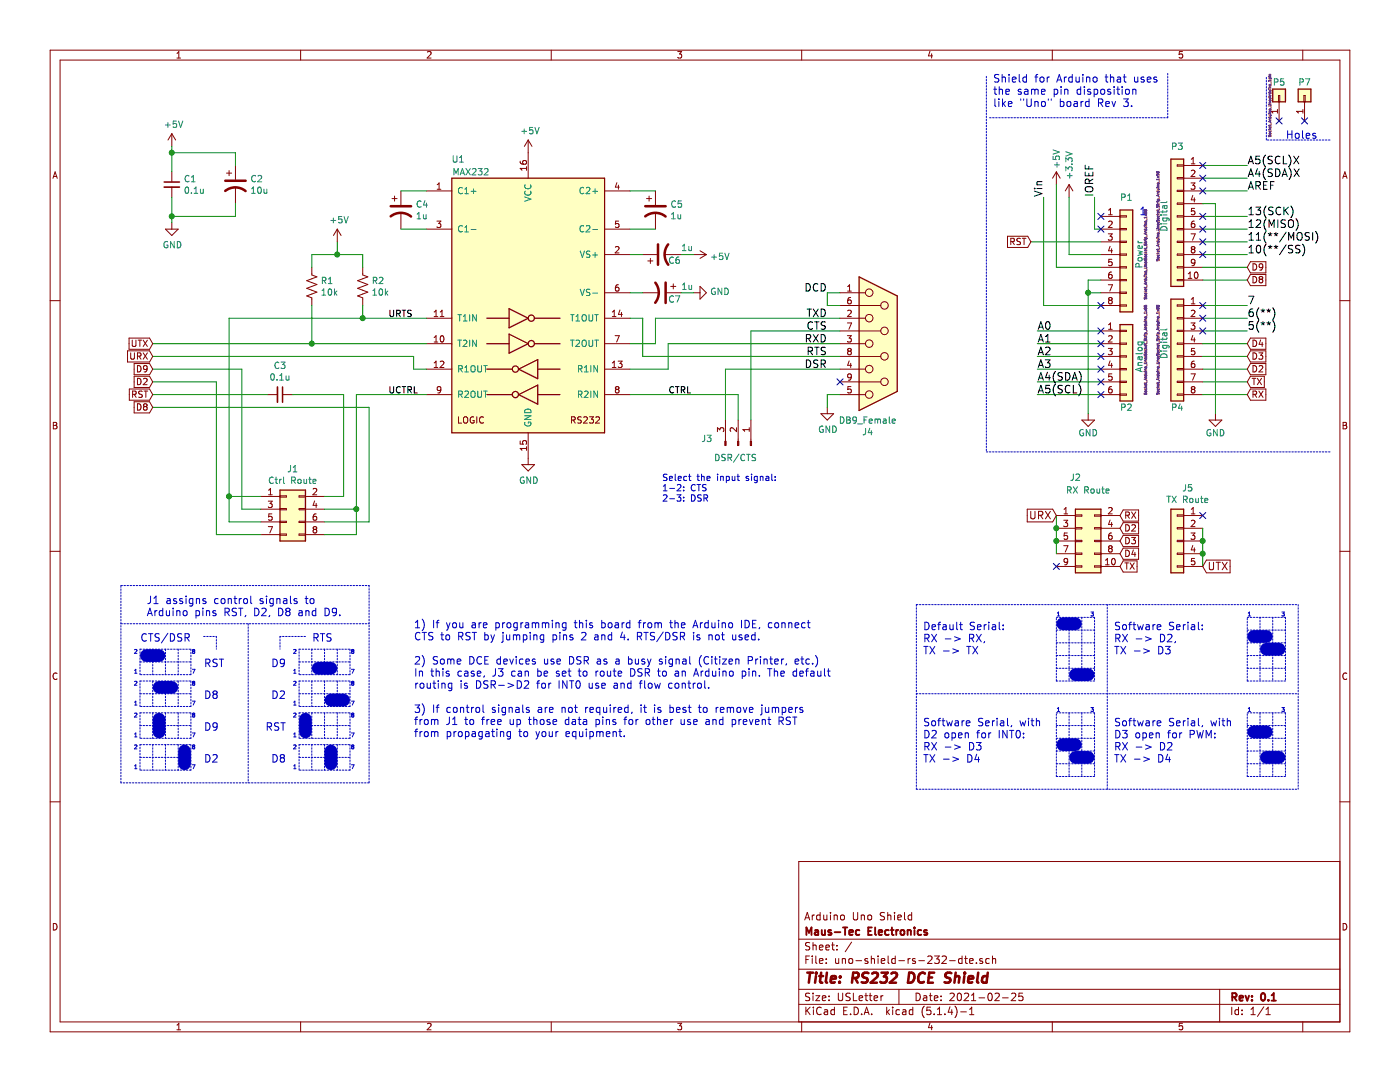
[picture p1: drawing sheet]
EESchema Schematic File Version 4
LIBS:uno-shield-rs-232-dce-cache
EELAYER 30 0
EELAYER END
$Descr USLetter 11000 8500
encoding utf-8
Sheet 1 1
Title "RS232 DCE Shield"
Date "2021-02-25"
Rev "0.1"
Comp "Maus-Tec Electronics"
Comment1 "Arduino Uno Shield"
Comment2 ""
Comment3 ""
Comment4 ""
$EndDescr
Text Label 8200 1550 1    60   ~ 0
Vin
Text Label 8600 1550 1    60   ~ 0
IOREF
Text Label 8150 2600 0    60   ~ 0
A0
Text Label 8150 2700 0    60   ~ 0
A1
Text Label 8150 2800 0    60   ~ 0
A2
Text Label 8150 2900 0    60   ~ 0
A3
Text Label 8150 3000 0    60   ~ 0
A4(SDA)
Text Label 8150 3100 0    60   ~ 0
A5(SCL)
Text Label 9800 2600 0    60   ~ 0
5(**)
Text Label 9800 2500 0    60   ~ 0
6(**)
Text Label 9800 2400 0    60   ~ 0
7
Text Label 9800 2000 0    60   ~ 0
10(**/SS)
Text Label 9800 1900 0    60   ~ 0
11(**/MOSI)
Text Label 9800 1800 0    60   ~ 0
12(MISO)
Text Label 9800 1700 0    60   ~ 0
13(SCK)
Text Label 9800 1500 0    60   ~ 0
AREF
NoConn ~ 8650 1700
Text Label 9800 1400 0    60   ~ 0
A4(SDA)X
Text Label 9800 1300 0    60   ~ 0
A5(SCL)X
Text Notes 10100 1100 0    60   ~ 0
Holes
Text Notes 7800 850  0    60   ~ 0
Shield for Arduino that uses\nthe same pin disposition\nlike "Uno" board Rev 3.
$Comp
L Connector_Generic:Conn_01x08 P1
U 1 1
P 8850 2000
F 0 "P1" H 8850 2450 50  0000 C CNN
F 1 "Power" V 8950 2000 50  0000 C CNN
F 2 "Socket_Arduino_Uno:Socket_Strip_Arduino_1x08" V 9000 2000 20  0000 C CNN
F 3 "" H 8850 2000 50  0000 C CNN
	1    8850 2000
	1    0    0    -1  
$EndComp
$Comp
L power:+3.3V #PWR01
U 1 1
P 8400 1550
F 0 "#PWR01" H 8400 1400 50  0001 C CNN
F 1 "+3.3V" V 8400 1800 50  0000 C CNN
F 2 "" H 8400 1550 50  0000 C CNN
F 3 "" H 8400 1550 50  0000 C CNN
	1    8400 1550
	1    0    0    -1  
$EndComp
$Comp
L power:+5V #PWR02
U 1 1
P 8300 1450
F 0 "#PWR02" H 8300 1300 50  0001 C CNN
F 1 "+5V" V 8300 1650 50  0000 C CNN
F 2 "" H 8300 1450 50  0000 C CNN
F 3 "" H 8300 1450 50  0000 C CNN
	1    8300 1450
	1    0    0    -1  
$EndComp
$Comp
L power:GND #PWR03
U 1 1
P 8550 3250
F 0 "#PWR03" H 8550 3000 50  0001 C CNN
F 1 "GND" H 8550 3100 50  0000 C CNN
F 2 "" H 8550 3250 50  0000 C CNN
F 3 "" H 8550 3250 50  0000 C CNN
	1    8550 3250
	1    0    0    -1  
$EndComp
$Comp
L power:GND #PWR04
U 1 1
P 9550 3250
F 0 "#PWR04" H 9550 3000 50  0001 C CNN
F 1 "GND" H 9550 3100 50  0000 C CNN
F 2 "" H 9550 3250 50  0000 C CNN
F 3 "" H 9550 3250 50  0000 C CNN
	1    9550 3250
	1    0    0    -1  
$EndComp
$Comp
L Connector_Generic:Conn_01x06 P2
U 1 1
P 8850 2800
F 0 "P2" H 8850 2400 50  0000 C CNN
F 1 "Analog" V 8950 2800 50  0000 C CNN
F 2 "Socket_Arduino_Uno:Socket_Strip_Arduino_1x06" V 9000 2850 20  0000 C CNN
F 3 "" H 8850 2800 50  0000 C CNN
	1    8850 2800
	1    0    0    -1  
$EndComp
$Comp
L Connector_Generic:Conn_01x01 P5
U 1 1
P 10050 750
F 0 "P5" V 10150 750 50  0000 C CNN
F 1 "CONN_01X01" V 10150 750 50  0001 C CNN
F 2 "Socket_Arduino_Uno:Arduino_1pin" H 9971 824 20  0000 C CNN
F 3 "" H 10050 750 50  0000 C CNN
	1    10050 750 
	0    -1   -1   0   
$EndComp
$Comp
L Connector_Generic:Conn_01x01 P7
U 1 1
P 10250 750
F 0 "P7" V 10350 750 50  0000 C CNN
F 1 "CONN_01X01" V 10350 750 50  0001 C CNN
F 2 "Socket_Arduino_Uno:Arduino_1pin" V 10250 750 20  0001 C CNN
F 3 "" H 10250 750 50  0000 C CNN
	1    10250 750 
	0    -1   -1   0   
$EndComp
NoConn ~ 10050 950 
NoConn ~ 10250 950 
$Comp
L Connector_Generic:Conn_01x08 P4
U 1 1
P 9250 2700
F 0 "P4" H 9250 2200 50  0000 C CNN
F 1 "Digital" V 9350 2700 50  0000 C CNN
F 2 "Socket_Arduino_Uno:Socket_Strip_Arduino_1x08" V 9400 2650 20  0000 C CNN
F 3 "" H 9250 2700 50  0000 C CNN
	1    9250 2700
	-1   0    0    -1  
$EndComp
Wire Notes Line
	7775 925  9175 925 
Wire Notes Line
	9175 925  9175 575 
Wire Wire Line
	8600 1550 8600 1800
Wire Wire Line
	8600 1800 8650 1800
Wire Wire Line
	8650 2000 8400 2000
Wire Wire Line
	8650 2100 8300 2100
Wire Wire Line
	8650 2400 8200 2400
Wire Wire Line
	8650 2200 8550 2200
Wire Wire Line
	8650 2300 8550 2300
Connection ~ 8550 2300
Wire Wire Line
	8200 2400 8200 1550
Wire Wire Line
	8300 2100 8300 1450
Wire Wire Line
	8400 2000 8400 1550
Wire Wire Line
	8650 2600 8150 2600
Wire Wire Line
	8650 2700 8150 2700
Wire Wire Line
	8650 2800 8150 2800
Wire Wire Line
	8650 2900 8150 2900
Wire Wire Line
	8650 3000 8150 3000
Wire Wire Line
	8650 3100 8150 3100
$Comp
L Connector_Generic:Conn_01x10 P3
U 1 1
P 9250 1700
F 0 "P3" H 9250 2250 50  0000 C CNN
F 1 "Digital" V 9350 1700 50  0000 C CNN
F 2 "Socket_Arduino_Uno:Socket_Strip_Arduino_1x10" V 9400 1700 20  0000 C CNN
F 3 "" H 9250 1700 50  0000 C CNN
	1    9250 1700
	-1   0    0    -1  
$EndComp
Wire Wire Line
	9450 2200 9800 2200
Wire Wire Line
	9450 2100 9800 2100
Wire Wire Line
	9450 2000 9800 2000
Wire Wire Line
	9450 1900 9800 1900
Wire Wire Line
	9450 1800 9800 1800
Wire Wire Line
	9450 1700 9800 1700
Wire Wire Line
	9450 1500 9800 1500
Wire Wire Line
	9450 1400 9800 1400
Wire Wire Line
	9450 1300 9800 1300
Wire Wire Line
	9450 3100 9800 3100
Wire Wire Line
	9450 3000 9800 3000
Wire Wire Line
	9450 2900 9800 2900
Wire Wire Line
	9450 2800 9800 2800
Wire Wire Line
	9450 2700 9800 2700
Wire Wire Line
	9450 2600 9800 2600
Wire Wire Line
	9450 2500 9800 2500
Wire Wire Line
	9450 2400 9800 2400
Wire Wire Line
	9450 1600 9550 1600
Wire Wire Line
	9550 1600 9550 3250
Wire Wire Line
	8550 2200 8550 2300
Wire Wire Line
	8550 2300 8550 3250
Wire Notes Line
	7750 600  7750 3550
Wire Notes Line
	7750 3550 10450 3550
Wire Wire Line
	8650 1900 8100 1900
Text Notes 8950 1700 0    60   ~ 0
1
Wire Notes Line
	10450 1100 9950 1100
Wire Notes Line
	9950 1100 9950 600 
$Comp
L Interface_UART:MAX232 U1
U 1 1
P 4150 2400
F 0 "U1" H 3600 3550 50  0000 C CNN
F 1 "MAX232" H 3700 3450 50  0000 C CNN
F 2 "Package_DIP:DIP-16_W7.62mm_LongPads" H 4200 1350 50  0001 L CNN
F 3 "http://www.ti.com/lit/ds/symlink/max232.pdf" H 4150 2500 50  0001 C CNN
	1    4150 2400
	1    0    0    -1  
$EndComp
$Comp
L power:+5V #PWR0101
U 1 1
P 4150 1200
F 0 "#PWR0101" H 4150 1050 50  0001 C CNN
F 1 "+5V" H 4165 1373 50  0000 C CNN
F 2 "" H 4150 1200 50  0001 C CNN
F 3 "" H 4150 1200 50  0001 C CNN
	1    4150 1200
	1    0    0    -1  
$EndComp
$Comp
L power:GND #PWR0102
U 1 1
P 4150 3600
F 0 "#PWR0102" H 4150 3350 50  0001 C CNN
F 1 "GND" H 4155 3427 50  0000 C CNN
F 2 "" H 4150 3600 50  0001 C CNN
F 3 "" H 4150 3600 50  0001 C CNN
	1    4150 3600
	1    0    0    -1  
$EndComp
$Comp
L Connector:Conn_01x03_Male J3
U 1 1
P 5800 3500
F 0 "J3" V 5850 3300 50  0000 R CNN
F 1 "DSR/CTS" V 5700 3650 50  0000 R CNN
F 2 "Connector_PinHeader_2.54mm:PinHeader_1x03_P2.54mm_Vertical" H 5800 3500 50  0001 C CNN
F 3 "~" H 5800 3500 50  0001 C CNN
	1    5800 3500
	0    1    -1   0   
$EndComp
$Comp
L power:GND #PWR0103
U 1 1
P 6500 3200
F 0 "#PWR0103" H 6500 2950 50  0001 C CNN
F 1 "GND" H 6505 3027 50  0000 C CNN
F 2 "" H 6500 3200 50  0001 C CNN
F 3 "" H 6500 3200 50  0001 C CNN
	1    6500 3200
	1    0    0    -1  
$EndComp
Wire Wire Line
	6600 3100 6500 3100
Wire Wire Line
	6500 3100 6500 3200
Wire Wire Line
	4950 3100 5800 3100
Wire Wire Line
	5800 3100 5800 3300
$Comp
L Device:CP1 C5
U 1 1
P 5150 1650
F 0 "C5" H 5265 1696 50  0000 L CNN
F 1 "1u" H 5265 1605 50  0000 L CNN
F 2 "Capacitor_THT:CP_Radial_D4.0mm_P2.00mm" H 5150 1650 50  0001 C CNN
F 3 "~" H 5150 1650 50  0001 C CNN
	1    5150 1650
	1    0    0    -1  
$EndComp
$Comp
L Device:CP1 C4
U 1 1
P 3150 1650
F 0 "C4" H 3265 1696 50  0000 L CNN
F 1 "1u" H 3265 1605 50  0000 L CNN
F 2 "Capacitor_THT:CP_Radial_D4.0mm_P2.00mm" H 3150 1650 50  0001 C CNN
F 3 "~" H 3150 1650 50  0001 C CNN
	1    3150 1650
	1    0    0    -1  
$EndComp
$Comp
L Device:CP1 C6
U 1 1
P 5200 2000
F 0 "C6" V 5150 1900 50  0000 C CNN
F 1 "1u" V 5250 1800 50  0000 C CNN
F 2 "Capacitor_THT:CP_Radial_D4.0mm_P2.00mm" H 5200 2000 50  0001 C CNN
F 3 "~" H 5200 2000 50  0001 C CNN
	1    5200 2000
	0    -1   -1   0   
$EndComp
$Comp
L Device:CP1 C7
U 1 1
P 5200 2300
F 0 "C7" V 5250 2400 50  0000 C CNN
F 1 "1u" V 5150 2500 50  0000 C CNN
F 2 "Capacitor_THT:CP_Radial_D4.0mm_P2.00mm" H 5200 2300 50  0001 C CNN
F 3 "~" H 5200 2300 50  0001 C CNN
	1    5200 2300
	0    1    1    0   
$EndComp
Wire Wire Line
	3150 1500 3350 1500
Wire Wire Line
	3150 1800 3350 1800
Wire Wire Line
	4950 1500 5150 1500
Wire Wire Line
	4950 1800 5150 1800
Wire Wire Line
	4950 2000 5050 2000
Wire Wire Line
	4950 2300 5050 2300
$Comp
L power:GND #PWR0104
U 1 1
P 5450 2300
F 0 "#PWR0104" H 5450 2050 50  0001 C CNN
F 1 "GND" V 5455 2172 50  0000 R CNN
F 2 "" H 5450 2300 50  0001 C CNN
F 3 "" H 5450 2300 50  0001 C CNN
	1    5450 2300
	0    -1   -1   0   
$EndComp
$Comp
L power:+5V #PWR0105
U 1 1
P 5450 2000
F 0 "#PWR0105" H 5450 1850 50  0001 C CNN
F 1 "+5V" V 5465 2128 50  0000 L CNN
F 2 "" H 5450 2000 50  0001 C CNN
F 3 "" H 5450 2000 50  0001 C CNN
	1    5450 2000
	0    1    1    0   
$EndComp
Wire Wire Line
	5350 2000 5450 2000
Wire Wire Line
	5350 2300 5450 2300
$Comp
L Device:R_US R1
U 1 1
P 2450 2250
F 0 "R1" H 2518 2296 50  0000 L CNN
F 1 "10k" H 2518 2205 50  0000 L CNN
F 2 "Resistor_THT:R_Axial_DIN0207_L6.3mm_D2.5mm_P10.16mm_Horizontal" V 2490 2240 50  0001 C CNN
F 3 "~" H 2450 2250 50  0001 C CNN
	1    2450 2250
	1    0    0    -1  
$EndComp
$Comp
L Device:R_US R2
U 1 1
P 2850 2250
F 0 "R2" H 2918 2296 50  0000 L CNN
F 1 "10k" H 2918 2205 50  0000 L CNN
F 2 "Resistor_THT:R_Axial_DIN0207_L6.3mm_D2.5mm_P10.16mm_Horizontal" V 2890 2240 50  0001 C CNN
F 3 "~" H 2850 2250 50  0001 C CNN
	1    2850 2250
	1    0    0    -1  
$EndComp
Wire Wire Line
	2850 2400 2850 2500
Wire Wire Line
	2850 2500 3350 2500
Wire Wire Line
	3350 2700 2450 2700
Wire Wire Line
	2450 2700 2450 2400
Wire Wire Line
	2450 2100 2450 2000
Wire Wire Line
	2450 2000 2650 2000
Wire Wire Line
	2850 2000 2850 2100
Wire Wire Line
	2650 2000 2650 1900
Connection ~ 2650 2000
Wire Wire Line
	2650 2000 2850 2000
$Comp
L power:+5V #PWR0106
U 1 1
P 2650 1900
F 0 "#PWR0106" H 2650 1750 50  0001 C CNN
F 1 "+5V" H 2665 2073 50  0000 C CNN
F 2 "" H 2650 1900 50  0001 C CNN
F 3 "" H 2650 1900 50  0001 C CNN
	1    2650 1900
	1    0    0    -1  
$EndComp
Wire Wire Line
	1800 2500 2850 2500
Connection ~ 2850 2500
Wire Wire Line
	2800 3100 3350 3100
Wire Wire Line
	2450 2700 1200 2700
Connection ~ 2450 2700
Wire Wire Line
	3350 2900 3250 2900
Wire Wire Line
	3250 2900 3250 2800
Wire Wire Line
	3250 2800 1200 2800
Wire Wire Line
	1900 2900 1200 2900
Wire Wire Line
	1700 3000 1200 3000
Wire Wire Line
	2900 3200 1200 3200
$Comp
L Device:C_Small C1
U 1 1
P 1350 1450
F 0 "C1" H 1442 1496 50  0000 L CNN
F 1 "0.1u" H 1442 1405 50  0000 L CNN
F 2 "Capacitor_THT:C_Disc_D5.0mm_W2.5mm_P2.50mm" H 1350 1450 50  0001 C CNN
F 3 "~" H 1350 1450 50  0001 C CNN
	1    1350 1450
	1    0    0    -1  
$EndComp
$Comp
L Device:C_Small C3
U 1 1
P 2200 3100
F 0 "C3" V 1971 3100 50  0000 C CNN
F 1 "0.1u" V 2062 3100 50  0000 C CNN
F 2 "Capacitor_THT:C_Disc_D5.0mm_W2.5mm_P2.50mm" H 2200 3100 50  0001 C CNN
F 3 "~" H 2200 3100 50  0001 C CNN
	1    2200 3100
	0    1    1    0   
$EndComp
Wire Wire Line
	2300 3100 2700 3100
Wire Wire Line
	2100 3100 1200 3100
$Comp
L power:GND #PWR0107
U 1 1
P 1350 1750
F 0 "#PWR0107" H 1350 1500 50  0001 C CNN
F 1 "GND" H 1355 1577 50  0000 C CNN
F 2 "" H 1350 1750 50  0001 C CNN
F 3 "" H 1350 1750 50  0001 C CNN
	1    1350 1750
	1    0    0    -1  
$EndComp
$Comp
L power:+5V #PWR0108
U 1 1
P 1350 1150
F 0 "#PWR0108" H 1350 1000 50  0001 C CNN
F 1 "+5V" H 1365 1323 50  0000 C CNN
F 2 "" H 1350 1150 50  0001 C CNN
F 3 "" H 1350 1150 50  0001 C CNN
	1    1350 1150
	1    0    0    -1  
$EndComp
$Comp
L Device:CP1 C2
U 1 1
P 1850 1450
F 0 "C2" H 1965 1496 50  0000 L CNN
F 1 "10u" H 1965 1405 50  0000 L CNN
F 2 "Capacitor_THT:CP_Radial_D6.3mm_P2.50mm" H 1850 1450 50  0001 C CNN
F 3 "~" H 1850 1450 50  0001 C CNN
	1    1850 1450
	1    0    0    -1  
$EndComp
Wire Wire Line
	1350 1150 1350 1200
Wire Wire Line
	1350 1200 1850 1200
Wire Wire Line
	1850 1200 1850 1300
Wire Wire Line
	1350 1750 1350 1700
Wire Wire Line
	1350 1700 1850 1700
Wire Wire Line
	1850 1700 1850 1600
Wire Wire Line
	1350 1350 1350 1200
Connection ~ 1350 1200
Wire Wire Line
	1350 1700 1350 1550
Connection ~ 1350 1700
Text GLabel 1200 2700 0    50   Input ~ 0
UTX
Text GLabel 1200 2800 0    50   Input ~ 0
URX
Text GLabel 1200 2900 0    50   Input ~ 0
D9
Text GLabel 1200 3000 0    50   Input ~ 0
D2
Text GLabel 1200 3100 0    50   Input ~ 0
RST
Text GLabel 1200 3200 0    50   Input ~ 0
D8
Text GLabel 9800 3000 2    50   Input ~ 0
TX
Text GLabel 9800 3100 2    50   Input ~ 0
RX
Text GLabel 9800 2900 2    50   Input ~ 0
D2
Text GLabel 9800 2200 2    50   Input ~ 0
D8
Text GLabel 9800 2100 2    50   Input ~ 0
D9
Text GLabel 8100 1900 0    50   Input ~ 0
RST
Text Notes 5200 3950 0    50   ~ 0
Select the input signal:\n1-2: CTS\n2-3: DSR
$Comp
L Connector_Generic:Conn_02x04_Odd_Even J1
U 1 1
P 2250 4000
F 0 "J1" H 2300 4317 50  0000 C CNN
F 1 "Ctrl Route" H 2300 4226 50  0000 C CNN
F 2 "Connector_PinHeader_2.54mm:PinHeader_2x04_P2.54mm_Vertical" H 2250 4000 50  0001 C CNN
F 3 "~" H 2250 4000 50  0001 C CNN
	1    2250 4000
	1    0    0    -1  
$EndComp
Wire Wire Line
	2700 3900 2550 3900
Wire Wire Line
	2700 3100 2700 3900
Wire Wire Line
	2550 4000 2800 4000
Wire Wire Line
	2800 3100 2800 4000
Wire Wire Line
	2900 4100 2550 4100
Wire Wire Line
	2900 3200 2900 4100
Wire Wire Line
	2550 4200 2800 4200
Wire Wire Line
	2800 4200 2800 4000
Connection ~ 2800 4000
Wire Wire Line
	1900 4000 2050 4000
Wire Wire Line
	1900 2900 1900 4000
Wire Wire Line
	1800 4100 2050 4100
Wire Wire Line
	1800 2500 1800 3900
Wire Wire Line
	1700 4200 2050 4200
Wire Wire Line
	1700 3000 1700 4200
Wire Wire Line
	2050 3900 1800 3900
Connection ~ 1800 3900
Wire Wire Line
	1800 3900 1800 4100
Text Label 3050 2500 0    50   ~ 0
URTS
Text Label 3050 3100 0    50   ~ 0
UCTRL
Text Label 5250 3100 0    50   ~ 0
CTRL
NoConn ~ 9450 1300
NoConn ~ 9450 1400
NoConn ~ 8650 3000
NoConn ~ 8650 3100
NoConn ~ 8650 2900
NoConn ~ 8650 2800
NoConn ~ 8650 2700
NoConn ~ 8650 2600
NoConn ~ 8650 2400
NoConn ~ 8650 1800
NoConn ~ 9450 1500
NoConn ~ 9450 1700
NoConn ~ 9450 1800
NoConn ~ 9450 1900
NoConn ~ 9450 2000
NoConn ~ 9450 2400
NoConn ~ 9450 2500
NoConn ~ 9450 2600
Wire Notes Line
	1100 5100 1500 5100
Wire Notes Line
	1500 5100 1500 5300
Wire Notes Line
	1500 5300 1100 5300
Wire Notes Line
	1100 5300 1100 5100
Wire Notes Line
	1200 5100 1200 5300
Wire Notes Line
	1300 5100 1300 5300
Wire Notes Line
	1400 5100 1400 5300
Wire Notes Line
	1100 5200 1500 5200
Wire Notes Line
	1100 5350 1500 5350
Wire Notes Line
	1500 5350 1500 5550
Wire Notes Line
	1500 5550 1100 5550
Wire Notes Line
	1100 5550 1100 5350
Wire Notes Line
	1200 5350 1200 5550
Wire Notes Line
	1300 5350 1300 5550
Wire Notes Line
	1400 5350 1400 5550
Wire Notes Line
	1100 5450 1500 5450
Wire Notes Line
	1100 5600 1500 5600
Wire Notes Line
	1500 5600 1500 5800
Wire Notes Line
	1500 5800 1100 5800
Wire Notes Line
	1100 5800 1100 5600
Wire Notes Line
	1200 5600 1200 5800
Wire Notes Line
	1300 5600 1300 5800
Wire Notes Line
	1400 5600 1400 5800
Wire Notes Line
	1100 5700 1500 5700
Wire Notes Line
	1100 5850 1500 5850
Wire Notes Line
	1500 5850 1500 6050
Wire Notes Line
	1500 6050 1100 6050
Wire Notes Line
	1100 6050 1100 5850
Wire Notes Line
	1200 5850 1200 6050
Wire Notes Line
	1300 5850 1300 6050
Wire Notes Line
	1400 5850 1400 6050
Wire Notes Line
	1100 5950 1500 5950
Wire Notes Line
	2350 5100 2750 5100
Wire Notes Line
	2750 5100 2750 5300
Wire Notes Line
	2750 5300 2350 5300
Wire Notes Line
	2350 5300 2350 5100
Wire Notes Line
	2450 5100 2450 5300
Wire Notes Line
	2550 5100 2550 5300
Wire Notes Line
	2650 5100 2650 5300
Wire Notes Line
	2350 5200 2750 5200
Wire Notes Line
	2350 5350 2750 5350
Wire Notes Line
	2750 5350 2750 5550
Wire Notes Line
	2750 5550 2350 5550
Wire Notes Line
	2350 5550 2350 5350
Wire Notes Line
	2450 5350 2450 5550
Wire Notes Line
	2550 5350 2550 5550
Wire Notes Line
	2650 5350 2650 5550
Wire Notes Line
	2350 5450 2750 5450
Wire Notes Line
	2350 5600 2750 5600
Wire Notes Line
	2750 5600 2750 5800
Wire Notes Line
	2750 5800 2350 5800
Wire Notes Line
	2350 5800 2350 5600
Wire Notes Line
	2450 5600 2450 5800
Wire Notes Line
	2550 5600 2550 5800
Wire Notes Line
	2650 5600 2650 5800
Wire Notes Line
	2350 5700 2750 5700
Wire Notes Line
	2350 5850 2750 5850
Wire Notes Line
	2750 5850 2750 6050
Wire Notes Line
	2750 6050 2350 6050
Wire Notes Line
	2350 6050 2350 5850
Wire Notes Line
	2450 5850 2450 6050
Wire Notes Line
	2550 5850 2550 6050
Wire Notes Line
	2650 5850 2650 6050
Wire Notes Line
	2350 5950 2750 5950
Wire Notes Line width 100
	1150 5150 1250 5150
Wire Notes Line width 100
	1250 5400 1350 5400
Wire Notes Line width 100
	1250 5750 1250 5650
Wire Notes Line width 100
	1450 6000 1450 5900
Wire Notes Line width 100
	2500 5250 2600 5250
Wire Notes Line width 100
	2600 5500 2700 5500
Wire Notes Line width 100 style solid
	2400 5750 2400 5650
Wire Notes Line width 100
	2600 6000 2600 5900
Text Notes 1050 5300 0    31   ~ 0
2                  8\n\n\n1                  7
Text Notes 1050 5550 0    31   ~ 0
2                  8\n\n\n1                  7
Text Notes 1050 5800 0    31   ~ 0
2                  8\n\n\n1                  7
Text Notes 1050 6050 0    31   ~ 0
2                  8\n\n\n1                  7
Text Notes 2300 5300 0    31   ~ 0
2                  8\n\n\n1                  7
Text Notes 2300 5550 0    31   ~ 0
2                  8\n\n\n1                  7
Text Notes 2300 5800 0    31   ~ 0
2                  8\n\n\n1                  7
Text Notes 2300 6050 0    31   ~ 0
2                  8\n\n\n1                  7
Text Notes 1150 4850 0    59   ~ 0
J1 assigns control signals to\nArduino pins RST, D2, D8 and D9.
Text Notes 1100 5050 0    59   ~ 0
CTS/DSR
Text Notes 2450 5050 0    59   ~ 0
RTS
Text Notes 1600 5250 0    59   ~ 0
RST
Text Notes 1600 5500 0    59   ~ 0
D8
Text Notes 1600 5750 0    59   ~ 0
D9
Text Notes 1600 6000 0    59   ~ 0
D2
Text Notes 2250 5250 2    59   ~ 0
D9
Text Notes 2250 5500 2    59   ~ 0
D2
Text Notes 2250 5750 2    59   ~ 0
RST
Text Notes 2250 6000 2    59   ~ 0
D8
Wire Notes Line
	950  4900 2900 4900
Wire Notes Line
	2900 6150 950  6150
Wire Notes Line
	950  6150 950  4600
Wire Notes Line
	950  4600 2900 4600
Wire Notes Line
	2900 4600 2900 6150
Wire Notes Line
	1950 4900 1950 6150
Wire Notes Line
	1600 5000 1700 5000
Wire Notes Line
	1700 5000 1700 5100
Wire Notes Line
	2400 5000 2200 5000
Wire Notes Line
	2200 5000 2200 5100
Text Notes 3250 5800 0    59   ~ 0
1) If you are programming this board from the Arduino IDE, connect\nCTS to RST by jumping pins 2 and 4. RTS/DSR is not used.\n\n2) Some DCE devices use DSR as a busy signal (Citizen Printer, etc.)\nIn this case, J3 can be set to route DSR to an Arduino pin. The default\nrouting is DSR->D2 for INT0 use and flow control.\n\n3) If control signals are not required, it is best to remove jumpers\nfrom J1 to free up those data pins for other use and prevent RST\nfrom propagating to your equipment.
Text GLabel 8800 4050 2    50   Input ~ 0
RX
Text GLabel 8800 4150 2    50   Input ~ 0
D2
Text GLabel 8800 4250 2    50   Input ~ 0
D3
Text GLabel 8800 4350 2    50   Input ~ 0
D4
Text GLabel 8300 4050 0    59   Input ~ 0
URX
Connection ~ 8300 4150
Wire Wire Line
	8300 4150 8300 4050
Connection ~ 8300 4250
Wire Wire Line
	8300 4150 8300 4250
Wire Wire Line
	8300 4350 8300 4250
$Comp
L Connector_Generic:Conn_02x05_Odd_Even J2
U 1 1
P 8500 4250
F 0 "J2" H 8450 4750 50  0000 C CNN
F 1 "RX Route" H 8550 4650 50  0000 C CNN
F 2 "Connector_PinHeader_2.54mm:PinHeader_2x05_P2.54mm_Vertical" H 8500 4250 50  0001 C CNN
F 3 "~" H 8500 4250 50  0001 C CNN
	1    8500 4250
	1    0    0    -1  
$EndComp
Text GLabel 8800 4450 2    50   Input ~ 0
TX
$Comp
L Connector_Generic:Conn_01x05 J5
U 1 1
P 9250 4250
F 0 "J5" H 9168 4667 50  0000 C CNN
F 1 "TX Route" H 9168 4576 50  0000 C CNN
F 2 "Connector_PinHeader_2.54mm:PinHeader_1x05_P2.54mm_Vertical" H 9250 4250 50  0001 C CNN
F 3 "~" H 9250 4250 50  0001 C CNN
	1    9250 4250
	-1   0    0    -1  
$EndComp
Wire Wire Line
	9450 4150 9450 4250
Wire Wire Line
	9450 4250 9450 4350
Connection ~ 9450 4250
Wire Wire Line
	9450 4350 9450 4450
Connection ~ 9450 4350
Text GLabel 9450 4450 2    59   Input ~ 0
UTX
NoConn ~ 9450 4050
NoConn ~ 8300 4450
Wire Notes Line
	8300 4850 8600 4850
Wire Notes Line
	8600 4850 8600 5350
Wire Notes Line
	8600 5350 8300 5350
Wire Notes Line
	8300 5350 8300 4850
Wire Notes Line
	8300 4950 8600 4950
Wire Notes Line
	8300 5050 8600 5050
Wire Notes Line
	8300 5150 8600 5150
Wire Notes Line
	8300 5250 8600 5250
Wire Notes Line
	8400 4850 8400 5350
Wire Notes Line
	8500 4850 8500 5350
Text Notes 8300 4850 0    31   ~ 0
1          3
Wire Notes Line
	8300 5600 8600 5600
Wire Notes Line
	8600 5600 8600 6100
Wire Notes Line
	8600 6100 8300 6100
Wire Notes Line
	8300 6100 8300 5600
Wire Notes Line
	8300 5700 8600 5700
Wire Notes Line
	8300 5800 8600 5800
Wire Notes Line
	8300 5900 8600 5900
Wire Notes Line
	8300 6000 8600 6000
Wire Notes Line
	8400 5600 8400 6100
Wire Notes Line
	8500 5600 8500 6100
Text Notes 8300 5600 0    31   ~ 0
1          3
Wire Notes Line
	9800 4850 10100 4850
Wire Notes Line
	10100 4850 10100 5350
Wire Notes Line
	10100 5350 9800 5350
Wire Notes Line
	9800 5350 9800 4850
Wire Notes Line
	9800 4950 10100 4950
Wire Notes Line
	9800 5050 10100 5050
Wire Notes Line
	9800 5150 10100 5150
Wire Notes Line
	9800 5250 10100 5250
Wire Notes Line
	9900 4850 9900 5350
Wire Notes Line
	10000 4850 10000 5350
Text Notes 9800 4850 0    31   ~ 0
1          3
Wire Notes Line
	9800 5600 10100 5600
Wire Notes Line
	10100 5600 10100 6100
Wire Notes Line
	10100 6100 9800 6100
Wire Notes Line
	9800 6100 9800 5600
Wire Notes Line
	9800 5700 10100 5700
Wire Notes Line
	9800 5800 10100 5800
Wire Notes Line
	9800 5900 10100 5900
Wire Notes Line
	9800 6000 10100 6000
Wire Notes Line
	9900 5600 9900 6100
Wire Notes Line
	10000 5600 10000 6100
Text Notes 9800 5600 0    31   ~ 0
1          3
Wire Notes Line width 100
	8350 4900 8450 4900
Wire Notes Line width 100
	8450 5300 8550 5300
Wire Notes Line width 100
	9850 5000 9950 5000
Wire Notes Line width 100
	9950 5100 10050 5100
Wire Notes Line width 100
	9850 5750 9950 5750
Wire Notes Line width 100
	9950 5950 10050 5950
Wire Notes Line width 100
	8350 5850 8450 5850
Wire Notes Line width 100
	8450 5950 8550 5950
Text Notes 7250 5150 0    59   ~ 0
Default Serial:\nRX -> RX,\nTX -> TX
Text Notes 8750 5150 0    59   ~ 0
Software Serial:\nRX -> D2,\nTX -> D3
Text Notes 8750 6000 0    59   ~ 0
Software Serial, with\nD3 open for PWM:\nRX -> D2\nTX -> D4
Text Notes 7250 6000 0    59   ~ 0
Software Serial, with\nD2 open for INT0:\nRX -> D3\nTX -> D4
Wire Notes Line
	8700 6200 8700 4750
Wire Notes Line
	7200 4750 7200 6200
Wire Notes Line
	7200 6200 10200 6200
Wire Notes Line
	7200 4750 10200 4750
Wire Notes Line
	7200 5450 10200 5450
Wire Notes Line
	10200 4750 10200 6200
Text GLabel 9800 2800 2    50   Input ~ 0
D3
Text GLabel 9800 2700 2    50   Input ~ 0
D4
$Comp
L Connector:DB9_Female J4
U 1 1
P 6900 2700
F 0 "J4" H 6818 2008 50  0000 C CNN
F 1 "DB9_Female" H 6818 2099 50  0000 C CNN
F 2 "Connector_Dsub:DSUB-9_Female_Horizontal_P2.77x2.84mm_EdgePinOffset4.94mm_Housed_MountingHolesOffset7.48mm" H 6900 2700 50  0001 C CNN
F 3 " ~" H 6900 2700 50  0001 C CNN
	1    6900 2700
	1    0    0    -1  
$EndComp
NoConn ~ 6600 3000
Wire Wire Line
	6600 2900 5700 2900
Wire Wire Line
	5700 2900 5700 3300
Wire Wire Line
	6600 2700 5250 2700
Wire Wire Line
	5250 2700 5250 2900
Wire Wire Line
	5250 2900 4950 2900
Wire Wire Line
	6600 2600 5900 2600
Wire Wire Line
	5900 2600 5900 3300
Wire Wire Line
	6600 2400 6500 2400
Wire Wire Line
	6500 2400 6500 2300
Wire Wire Line
	6500 2300 6600 2300
Text Label 6500 2300 2    59   ~ 0
DCD
Text Label 6500 2500 2    59   ~ 0
TXD
Text Label 6500 2600 2    59   ~ 0
CTS
Text Label 6500 2700 2    59   ~ 0
RXD
Text Label 6500 2800 2    59   ~ 0
RTS
Text Label 6500 2900 2    59   ~ 0
DSR
Wire Wire Line
	6600 2500 5150 2500
Wire Wire Line
	5150 2500 5150 2700
Wire Wire Line
	5150 2700 4950 2700
Wire Wire Line
	4950 2500 5050 2500
Wire Wire Line
	5050 2500 5050 2800
Wire Wire Line
	5050 2800 6600 2800
$EndSCHEMATC
